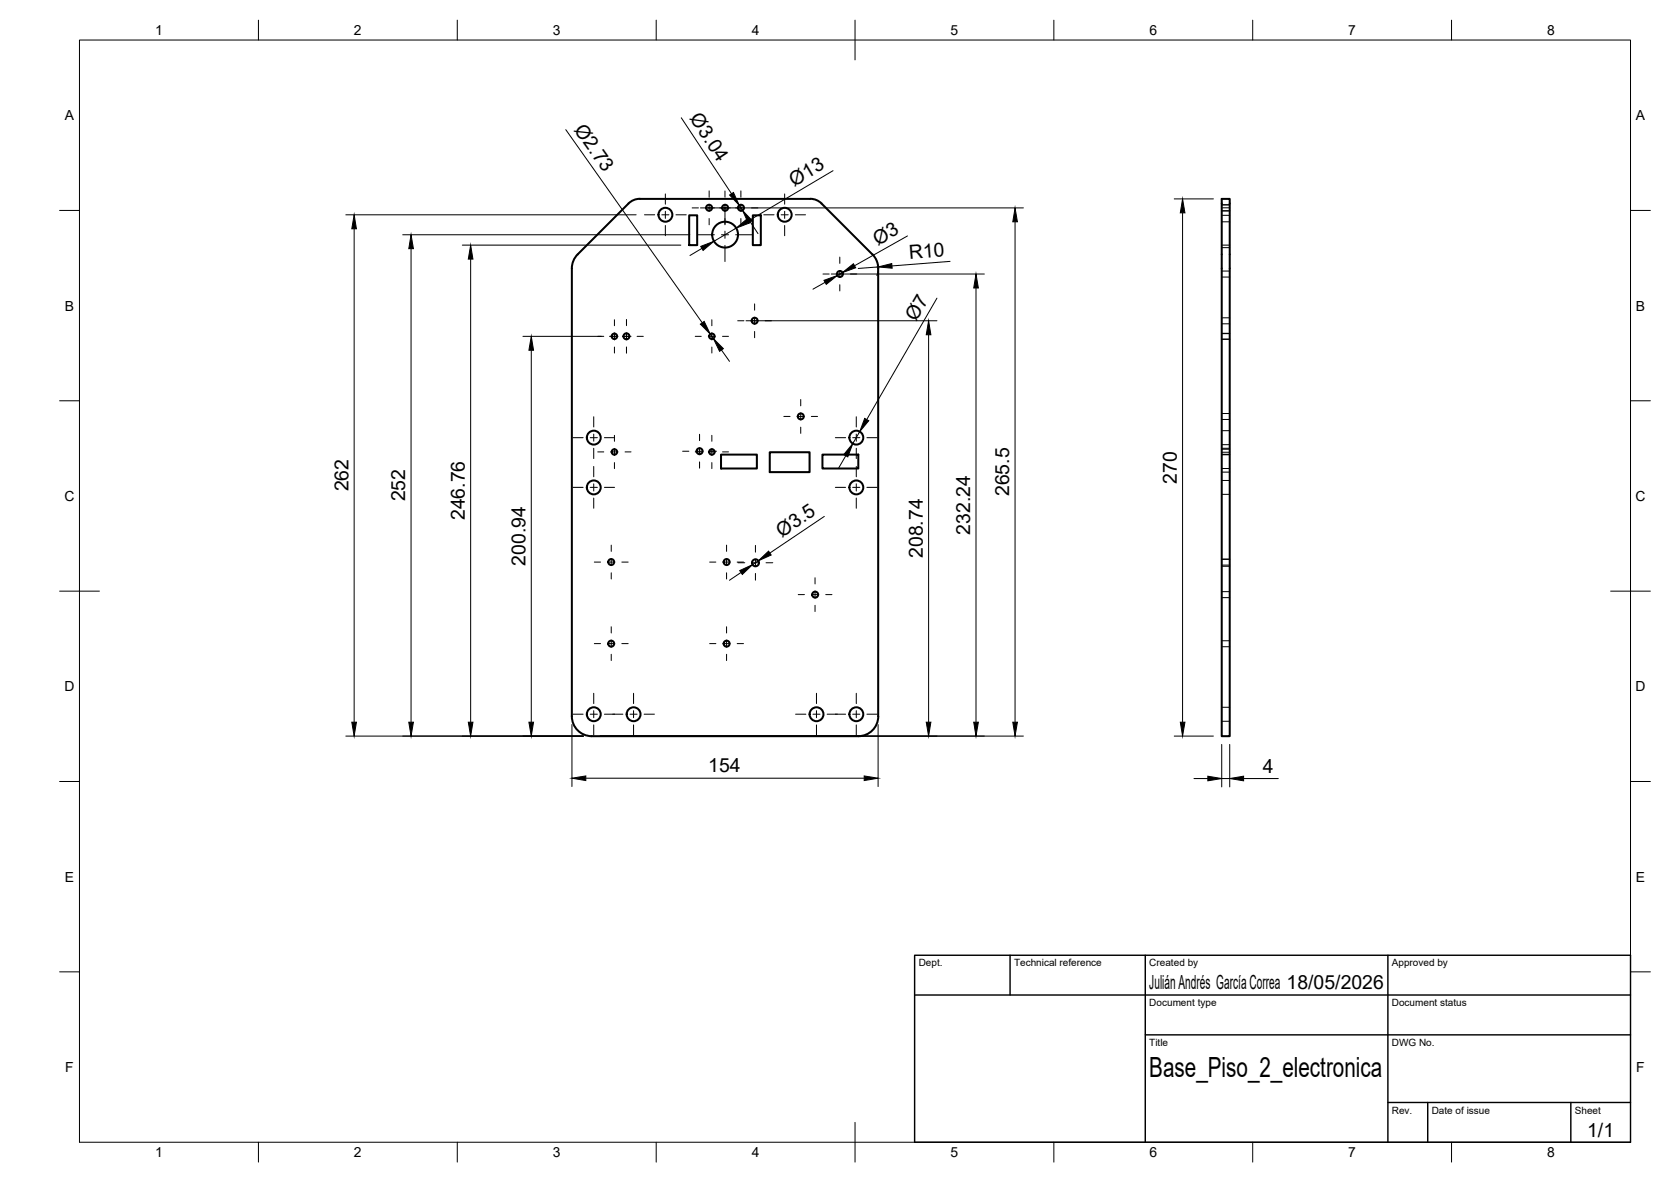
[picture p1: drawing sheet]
<svg xmlns="http://www.w3.org/2000/svg" width="420mm" height="297mm" viewBox="0 0 420 297" stroke-linecap="round" stroke-linejoin="round" font-family="sans-serif">
<!-- layer: Visible -->
<g fill="none" stroke="#000" stroke-width=".51">
<path d="M158 51.1l-12.7 12.8-1 1.4-.5 1.6v113.1M158 51.1l1.3-.8 1.6-.3h43.4l1.4 .5 .9 .6M173.3 54.1h2v7.5h-2zM189.3 54.1h2v7.5h-2zM206.6 51.1l12.8 12.8M307.2 50h2v135h-2zM219.4 63.9l1.2 1.9 .2 1.7v112.5M181.3 114.2h9v3.5h-9zM193.5 113.7h10.1v4.9h-10.1zM206.8 114.2h9v3.5h-9zM143.8 180a5 5 0 0 0 5 5h67a5 5 0 0 0 5-5"/>
<circle cx="167.3" cy="54" r="1.75"/>
<circle cx="178.3" cy="52.2" r=".75"/>
<circle cx="182.3" cy="52.2" r=".75"/>
<circle cx="182.3" cy="59" r="3.2"/>
<circle cx="186.3" cy="52.2" r=".75"/>
<circle cx="197.3" cy="54" r="1.75"/>
<circle cx="211.2" cy="68.9" r=".75"/>
<circle cx="154.5" cy="84.5" r=".69"/>
<circle cx="157.5" cy="84.5" r=".75"/>
<circle cx="179" cy="84.5" r=".69"/>
<circle cx="189.7" cy="80.6" r=".75"/>
<circle cx="149.3" cy="110" r="1.75"/>
<circle cx="154.5" cy="113.6" r=".69"/>
<circle cx="175.9" cy="113.4" r=".75"/>
<circle cx="179" cy="113.6" r=".69"/>
<circle cx="201.3" cy="104.6" r=".75"/>
<circle cx="215.3" cy="110" r="1.75"/>
<circle cx="149.3" cy="122.5" r="1.75"/>
<circle cx="215.3" cy="122.5" r="1.75"/>
<circle cx="153.7" cy="141.2" r=".75"/>
<circle cx="182.7" cy="141.2" r=".75"/>
<circle cx="190" cy="141.4" r=".88"/>
<circle cx="205" cy="149.4" r=".75"/>
<circle cx="149.3" cy="179.5" r="1.75"/>
<circle cx="153.7" cy="161.8" r=".75"/>
<circle cx="159.3" cy="179.5" r="1.75"/>
<circle cx="182.7" cy="161.8" r=".75"/>
<circle cx="205.3" cy="179.5" r="1.75"/>
<circle cx="215.3" cy="179.5" r="1.75"/>
</g>
<!-- layer: Hidden -->
<g fill="none" stroke="#000" stroke-width=".25">
<path d="M307.2 54.1h2M307.2 51.5h2M307.2 53h2M307.2 52.2h2M307.2 55.7h2M307.2 61.6h2M307.2 79.9h2M307.2 68.1h2M307.2 69.6h2M307.2 62.2h2M307.2 81.4h2M307.2 83.8h2"/>
<path d="M307.2 85.2h2M307.2 114.2h2M307.2 117.7h2M307.2 113.7h2M307.2 118.6h2M307.2 103.9h2M307.2 105.4h2M307.2 112.9h2M307.2 114.3h2M307.2 112.7h2M307.2 108.2h2M307.2 111.7h2"/>
<path d="M307.2 120.7h2M307.2 124.2h2M307.2 148.7h2M307.2 150.2h2M307.2 140.5h2M307.2 142h2M307.2 140.6h2M307.2 142.3h2M307.2 161h2M307.2 162.5h2M307.2 177.7h2M307.2 181.3h2"/>
</g>
<!-- layer: BORDER -->
<g fill="none" stroke="#000" stroke-width=".25">
<path d="M20 10.1h390v276.9h-390zM65 5.1v5M115 5.1v5M165 5.1v5M215 5.1v10M265 5.1v5M315 5.1v5M365 5.1v5M15 52.9h5M410 52.9h5M15 100.7h5M410 100.7h5"/>
<path d="M15 148.6h10M405 148.6h10M15 196.4h5M410 196.4h5M15 244.2h5M410 244.2h5M65 287v5M115 287v5M165 287v5M215 282.1v9.9M265 287v5M315 287v5"/>
<path d="M365 287v5"/>
</g>
<!-- layer: TITLEBLOCK -->
<path d="M230 240.1h180v46.9h-180zM230 250h180M254 240.1v9.9M288 240.1v46.9M349 240.1v46.9M288 260.1h122M349 277.1h61M359 277.1v9.9M395 277.1v9.9" fill="none" stroke="#000" stroke-width=".36"/>
<!-- layer: Smart Centers -->
<g fill="none" stroke="#000" stroke-width=".25">
<path d="M162.1 54h2.5M166.4 54h1.8M167.3 48.7v2.6M167.3 53.1v1.8M167.3 56.7v2.5M170 54h2.6M174 52.2h1.6M175.6 59h4M177.4 52.2h2.2M178.3 48v1.6M178.3 51.3v1.8M178.3 54.9v1.6"/>
<path d="M181 52.2h2.6M181.4 59h1.8M182.3 48v1.6M182.3 51.3v5.2M182.3 58.1v1.8M185 52.2h2.2M185 59h4M186.3 48v1.6M186.3 51.3v1.8M186.3 54.9v1.6M189 52.2h1.6M192 54h2.6"/>
<path d="M196.4 54h1.8M197.3 48.7v2.6M197.3 53.1v1.8M197.3 56.7v2.5M200 54h2.5M182.3 61.7v4M189.7 76.4v1.5M189.7 79.7v1.8M206.9 68.9h1.6M210.3 68.9h1.8M211.2 64.6v1.6M211.2 68v1.8"/>
<path d="M211.2 71.6v1.5M213.8 68.9h1.6M150.3 84.5h1.5M153.3 84.5h2.1M154.5 80.4v1.5M154.5 83.6v1.8M154.5 87.2v1.5M156.6 84.5h2.1M157.5 80.3v1.5M157.5 83.6v1.8M157.5 87.2v1.6M160.2 84.5h1.6"/>
<path d="M174.8 84.5h1.5M178.1 84.5h1.8M179 80.4v1.5M179 83.6v1.8M179 87.2v1.5M181.7 84.5h1.5M185.5 80.6h1.5M188.8 80.6h1.8M189.7 83.3v1.6M192.4 80.6h1.6M144 110h2.6M148.4 110h1.8"/>
<path d="M149.3 104.7v2.6M149.3 109.1v1.8M149.3 112.7v2.5M149.3 117.2v2.6M150.3 113.6h1.5M152 110h2.5M153.6 113.6h1.8M154.5 109.4v1.5M154.5 112.7v1.8M154.5 116.3v1.5M157.2 113.6h1.5M171.6 113.4h1.6"/>
<path d="M174.8 113.6h1.5M175 113.4h1.8M175.9 109.1v1.6M175.9 112.5v1.8M175.9 116.1v1.6M178.1 113.6h1.8M178.6 113.4h1.5M179 109.4v1.5M179 112.7v1.8M179 116.3v1.5M181.7 113.6h1.5M197.1 104.7h1.5"/>
<path d="M200.4 104.7h1.8M201.3 100.4v1.6M201.3 103.8v1.7M201.3 107.3v1.6M204 104.7h1.6M210 110h2.6M214.4 110h1.8M215.3 104.7v2.6M215.3 109.1v1.8M215.3 112.7v2.5M215.3 117.2v2.6M218 110h2.6"/>
<path d="M144 122.5h2.6M148.4 122.5h1.8M149.3 121.6v1.8M149.3 125.2v2.5M152 122.5h2.5M153.7 137v1.6M182.7 137v1.6M189.9 137.1v1.7M210 122.5h2.6M214.4 122.5h1.8M215.3 121.6v1.8M215.3 125.2v2.5"/>
<path d="M218 122.5h2.6M149.4 141.3h1.6M152.8 141.3h1.8M153.7 140.4v1.7M153.7 143.9v1.6M153.7 157.5v1.6M156.4 141.3h1.5M178.4 141.3h1.6M181.8 141.3h1.8M182.7 140.4v1.7M182.7 143.9v1.6M182.7 157.5v1.6"/>
<path d="M185.4 141.3h1.5M185.6 141.4h1.7M189.1 141.4h1.7M189.9 140.5v1.8M189.9 144.1v1.7M192.6 141.4h1.7M200.7 149.4h1.6M204 149.4h1.8M204.9 145.2v1.6M204.9 148.5v1.8M204.9 152.1v1.6M207.6 149.4h1.6"/>
<path d="M144 179.5h2.6M148.4 179.5h1.8M149.3 174.2v2.6M149.3 178.6v1.8M149.4 161.7h1.6M152 179.5h4.6M152.8 161.7h1.8M153.7 160.9v1.8M153.7 164.4v1.6M156.4 161.7h1.5M158.4 179.5h1.8M159.3 174.2v2.6"/>
<path d="M159.3 178.6v1.8M162 179.5h2.5M178.4 161.7h1.6M181.8 161.7h1.8M182.7 160.9v1.8M182.7 164.4v1.6M185.4 161.7h1.5M200 179.5h2.6M204.4 179.5h1.8M205.3 174.2v2.6M205.3 178.6v1.8M208 179.5h4.6"/>
<path d="M214.4 179.5h1.8M215.3 174.2v2.6M215.3 178.6v1.8M218 179.5h2.6M149.3 182.2v2.5M159.3 182.2v2.5M205.3 182.2v2.5M215.3 182.2v2.5"/>
</g>
<!-- layer: FD_Dimensions -->
<g fill="none" stroke="#000" stroke-width=".25">
<path d="M142.3 32.6l34.3 48.5M171.3 29.6l12.6 19.1M87 54h73M89 57.5v124M101.3 59h72.1M176.1 52.2h81.2M185.1 57.3l-5.6 3.3M185.9 51.6l.8 1.3M188.7 55.8l1.9 2.9M209.5 42.9l-21.4 12.6M228.2 59.3l-13.3 7.5M255.2 55.7v125.8"/>
<path d="M295.3 50h9.8M297.3 53.5v128M103.4 62.5v119M116.2 61.6h55M118.3 65.1v116.4M176.5 62.4l-3 1.8M207.5 71l-3.1 1.7M209 68.9h38.5M211.8 68.5l-1.3 .7M220.2 65.1l.5 1.1 .1 1.2-.3 1.8M220.8 67.1l-5 .4M235.6 74.9l-17.7 30.5"/>
<path d="M238.9 65.7l-14.6 1.1M245.4 72.4v109.1M131.5 84.5h19.7M133.6 88v93.5M178.6 84l.8 1.1M181.4 88l2 2.8M187.6 80.6h48M233.5 84.1v97.4M212.7 114.5l-1.8 3.1M216.2 108.5l-1.8 3M207.3 129.8l-13.7 9.2M186.3 143.9l-2.9 1.9"/>
<path d="M190.7 140.9l-1.5 1M87 185h59.7M143.8 182.1v15.6M147.3 195.6h70M150.9 185h106.4M220.8 182.1v15.6M295.3 185h9.8M300.2 195.7h3.5M307.2 187.1v10.6M307.2 195.7h2M309.2 187.1v10.6M312.7 195.7h8.7"/>
</g>
<g fill="#000" stroke="#000" stroke-width=".25">
<path d="M89 54l.6 3.5h-1.1zM183.5 49l.9-.6 1.5 3.2zM185.1 57.3l2.7-2.3 .6 1.1zM186.7 52.9l2.4 2.6-.9 .6zM255.2 52.2l.6 3.5h-1.1zM297.3 50l.6 3.5h-1.1zM103.4 59l.5 3.5h-1.1zM118.3 61.6l.6 3.5h-1.1zM176.2 61.9l3.3-1.3-2.7 2.3zM207.2 70.4l3.3-1.2-2.7 2.3zM211.8 68.5l2.8-2.2 .6 1zM220.8 67.1l3.4-.9 .1 1.2z"/>
<path d="M245.4 68.9l.6 3.5h-1.2zM133.6 84.5l.6 3.5h-1.2zM176.1 81.5l1-.7 1.5 3.2zM179.4 85.1l2.5 2.5-1 .7zM233.5 80.6l.6 3.5h-1.2zM214.4 111.5l-1.2 3.3-1-.6zM217.4 105.1l1 .6-2.2 2.8zM190.7 140.9l2.6-2.4 .6 1zM186 143.4l3.2-1.5-2.6 2.5zM88.5 181.5h1.1l-.6 3.5zM102.8 181.5h1.1l-.5 3.5zM117.8 181.5h1.1l-.6 3.5z"/>
<path d="M133 181.5h1.2l-.6 3.5zM143.8 195.6l3.5-.6v1.2zM217.3 195l3.5 .6-3.5 .6zM232.9 181.5h1.2l-.6 3.5zM244.8 181.5h1.2l-.6 3.5zM254.7 181.5h1.1l-.6 3.5zM296.8 181.5h1.1l-.6 3.5zM303.7 195.1l3.5 .6-3.5 .5zM309.2 195.7l3.5-.6v1.1z"/>
</g>
<text font-size="7" x="289" y="270.6">Base_Piso_2_electronica</text>
<g font-size="4.9">
<text x="173.2" y="29.7" transform="rotate(56 173.2 29.7)">Ø3.04</text>
<text x="144.2" y="32.7" transform="rotate(55 144.2 32.7)">Ø2.73</text>
<text x="199.7" y="46.9" transform="rotate(-31 199.7 46.9)">Ø13</text>
<text x="220.7" y="61.7" transform="rotate(-29 220.7 61.7)">Ø3</text>
<text x="228.7" y="65" transform="rotate(-4 228.7 65)">R10</text>
<text x="230.4" y="80.8" transform="rotate(-60 230.4 80.8)">Ø7</text>
<text x="87.6" y="123.5" transform="rotate(-90 87.6 123.5)">262</text>
<text x="253.8" y="124.7" transform="rotate(-90 253.8 124.7)">265.5</text>
<text x="295.9" y="121.5" transform="rotate(-90 295.9 121.5)">270</text>
<text x="101.9" y="126" transform="rotate(-90 101.9 126)">252</text>
<text x="116.9" y="130.7" transform="rotate(-90 116.9 130.7)">246.76</text>
<text x="196.6" y="135.1" transform="rotate(-34 196.6 135.1)">Ø3.5</text>
<text x="243.9" y="134.4" transform="rotate(-90 243.9 134.4)">232.24</text>
<text x="132.1" y="142.2" transform="rotate(-90 132.1 142.2)">200.94</text>
<text x="232" y="140.2" transform="rotate(-90 232 140.2)">208.74</text>
<text x="178.1" y="194.1">154</text>
<text x="317.5" y="194.3">4</text>
<text x="289" y="248.5">Julián Andrés García Correa 18/05/2026</text>
<text x="399.1" y="285.7">1/1</text>
</g>
<g font-size="3.5">
<text x="39" y="8.8">1</text>
<text x="89" y="8.8">2</text>
<text x="139" y="8.8">3</text>
<text x="189" y="8.8">4</text>
<text x="239" y="8.8">5</text>
<text x="289" y="8.8">6</text>
<text x="339" y="8.8">7</text>
<text x="389" y="8.8">8</text>
<text x="16.3" y="30.2">A</text>
<text x="411.3" y="30.2">A</text>
<text x="16.3" y="78">B</text>
<text x="411.3" y="78">B</text>
<text x="16.2" y="125.9">C</text>
<text x="411.2" y="125.9">C</text>
<text x="16.2" y="173.7">D</text>
<text x="411.2" y="173.7">D</text>
<text x="16.3" y="221.6">E</text>
<text x="411.3" y="221.6">E</text>
<text x="16.4" y="269.4">F</text>
<text x="411.4" y="269.4">F</text>
<text x="39" y="290.8">1</text>
<text x="89" y="290.8">2</text>
<text x="139" y="290.8">3</text>
<text x="189" y="290.8">4</text>
<text x="239" y="290.8">5</text>
<text x="289" y="290.8">6</text>
<text x="339" y="290.8">7</text>
<text x="389" y="290.8">8</text>
</g>
<g font-size="2.5">
<text x="231" y="242.9">Dept.</text>
<text x="255" y="242.9">Technical reference</text>
<text x="289" y="242.9">Created by</text>
<text x="350" y="242.9">Approved by</text>
<text x="289" y="252.8">Document type</text>
<text x="350" y="252.8">Document status</text>
<text x="289" y="262.9">Title</text>
<text x="350" y="262.9">DWG No.</text>
<text x="350" y="279.9">Rev.</text>
<text x="360" y="279.9">Date of issue</text>
<text x="396" y="279.9">Sheet</text>
</g>
</svg>
